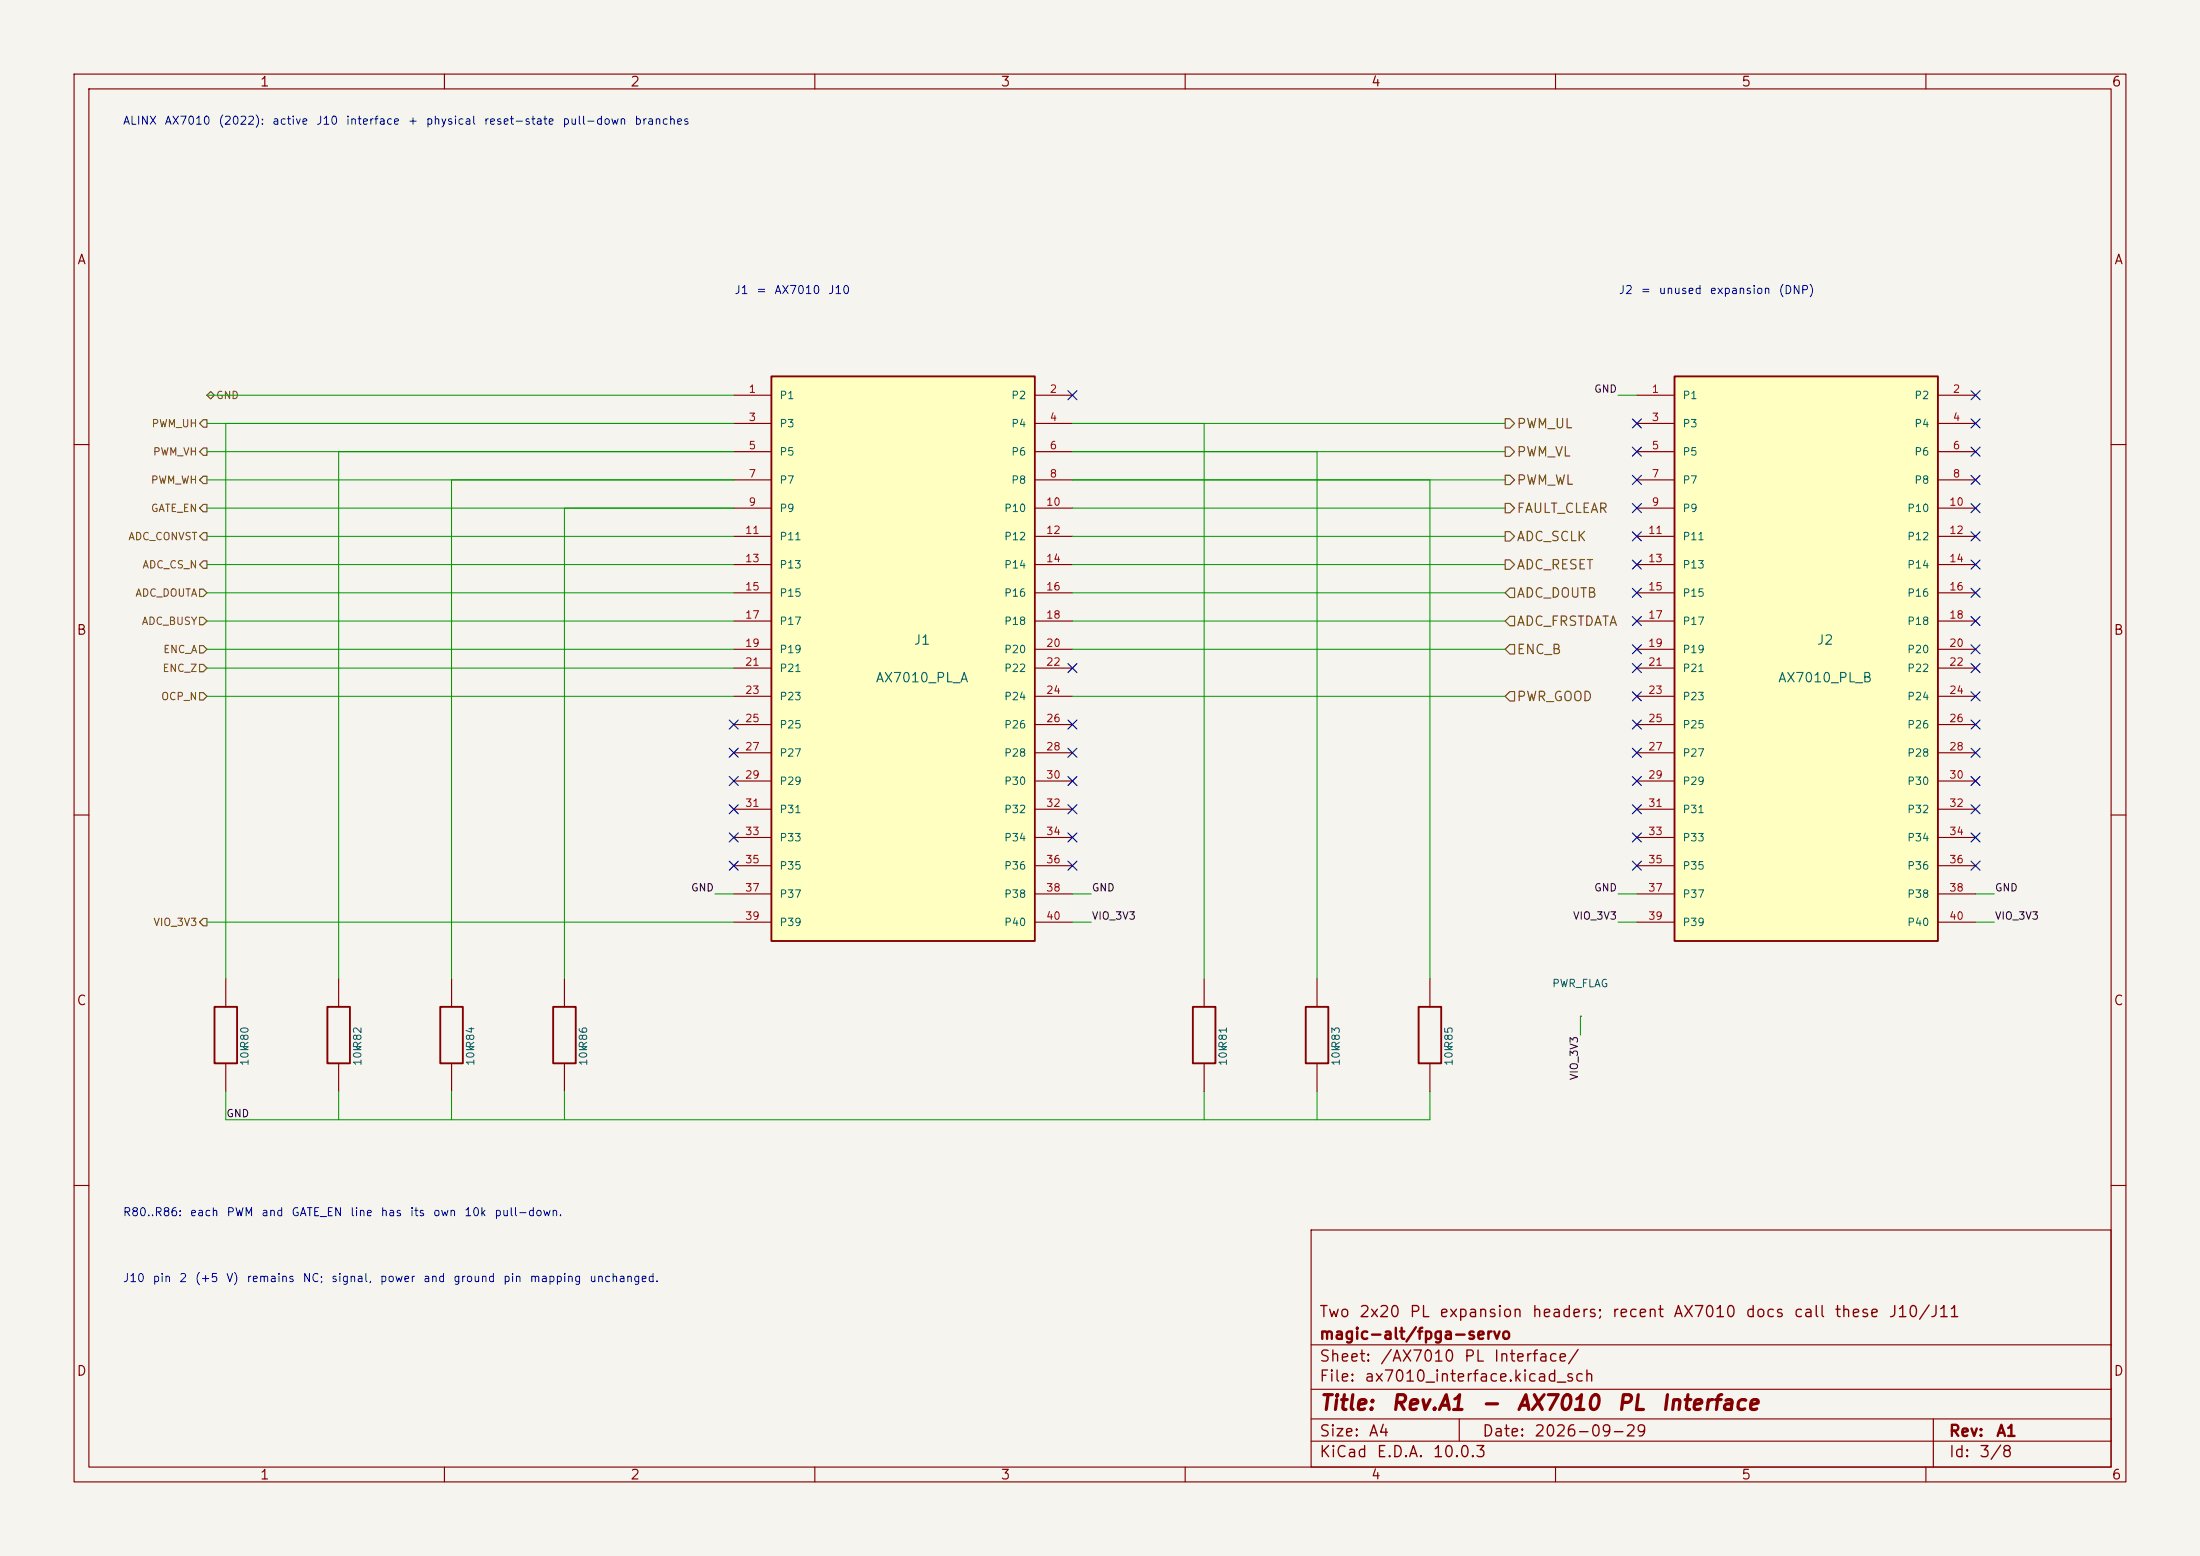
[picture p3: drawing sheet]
(kicad_sch
(version 20260306)
(generator "eeschema")
(generator_version "10.0")
(paper "A4")
(title_block
  (title "Rev.A1 - AX7010 PL Interface")
  (date "2026-09-29")
  (rev "A1")
  (company "magic-alt/fpga-servo")
  (comment 1 "Two 2x20 PL expansion headers; recent AX7010 docs call these J10/J11"))
(lib_symbols
  (symbol "ax7010_servo_reva:HDR_2x20"
   (pin_names
    (offset 1.016)) (exclude_from_sim no) (in_bom yes) (on_board yes)
   (in_pos_files yes)
   (duplicate_pin_numbers_are_jumpers no)
   (property "Reference" "J" (at 0 42.672 0) (show_name no) (do_not_autoplace no) (effects (font (size 1.27 1.27))))
   (property "Value" "HDR_2x20" (at 0 -42.672 0) (show_name no) (do_not_autoplace no) (effects (font (size 1.27 1.27))))
   (property "Footprint" "" (at 0 0 0) (show_name no) (do_not_autoplace no) (hide yes) (effects (font (size 1.27 1.27))))
   (property "Datasheet" "" (at 0 0 0) (show_name no) (do_not_autoplace no) (hide yes) (effects (font (size 1.27 1.27))))
   (property "Description" "" (at 0 0 0) (show_name no) (do_not_autoplace no) (hide yes) (effects (font (size 1.27 1.27))))
   (symbol "HDR_2x20_0_1"
    (rectangle (start -17.78 38.1) (end 17.78 -38.1) (stroke (width 0.254) (type solid)) (fill (type background))))
   (symbol "HDR_2x20_1_1"
    (pin passive line (at -22.86 35.56 0) (length 5.08) (name "P1" (effects (font (size 1.016 1.016)))) (number "1" (effects (font (size 1.016 1.016)))))
    (pin passive line (at 22.86 35.56 180) (length 5.08) (name "P2" (effects (font (size 1.016 1.016)))) (number "2" (effects (font (size 1.016 1.016)))))
    (pin passive line (at -22.86 31.75 0) (length 5.08) (name "P3" (effects (font (size 1.016 1.016)))) (number "3" (effects (font (size 1.016 1.016)))))
    (pin passive line (at 22.86 31.75 180) (length 5.08) (name "P4" (effects (font (size 1.016 1.016)))) (number "4" (effects (font (size 1.016 1.016)))))
    (pin passive line (at -22.86 27.94 0) (length 5.08) (name "P5" (effects (font (size 1.016 1.016)))) (number "5" (effects (font (size 1.016 1.016)))))
    (pin passive line (at 22.86 27.94 180) (length 5.08) (name "P6" (effects (font (size 1.016 1.016)))) (number "6" (effects (font (size 1.016 1.016)))))
    (pin passive line (at -22.86 24.13 0) (length 5.08) (name "P7" (effects (font (size 1.016 1.016)))) (number "7" (effects (font (size 1.016 1.016)))))
    (pin passive line (at 22.86 24.13 180) (length 5.08) (name "P8" (effects (font (size 1.016 1.016)))) (number "8" (effects (font (size 1.016 1.016)))))
    (pin passive line (at -22.86 20.32 0) (length 5.08) (name "P9" (effects (font (size 1.016 1.016)))) (number "9" (effects (font (size 1.016 1.016)))))
    (pin passive line (at 22.86 20.32 180) (length 5.08) (name "P10" (effects (font (size 1.016 1.016)))) (number "10" (effects (font (size 1.016 1.016)))))
    (pin passive line (at -22.86 16.51 0) (length 5.08) (name "P11" (effects (font (size 1.016 1.016)))) (number "11" (effects (font (size 1.016 1.016)))))
    (pin passive line (at 22.86 16.51 180) (length 5.08) (name "P12" (effects (font (size 1.016 1.016)))) (number "12" (effects (font (size 1.016 1.016)))))
    (pin passive line (at -22.86 12.7 0) (length 5.08) (name "P13" (effects (font (size 1.016 1.016)))) (number "13" (effects (font (size 1.016 1.016)))))
    (pin passive line (at 22.86 12.7 180) (length 5.08) (name "P14" (effects (font (size 1.016 1.016)))) (number "14" (effects (font (size 1.016 1.016)))))
    (pin passive line (at -22.86 8.89 0) (length 5.08) (name "P15" (effects (font (size 1.016 1.016)))) (number "15" (effects (font (size 1.016 1.016)))))
    (pin passive line (at 22.86 8.89 180) (length 5.08) (name "P16" (effects (font (size 1.016 1.016)))) (number "16" (effects (font (size 1.016 1.016)))))
    (pin passive line (at -22.86 5.08 0) (length 5.08) (name "P17" (effects (font (size 1.016 1.016)))) (number "17" (effects (font (size 1.016 1.016)))))
    (pin passive line (at 22.86 5.08 180) (length 5.08) (name "P18" (effects (font (size 1.016 1.016)))) (number "18" (effects (font (size 1.016 1.016)))))
    (pin passive line (at -22.86 1.27 0) (length 5.08) (name "P19" (effects (font (size 1.016 1.016)))) (number "19" (effects (font (size 1.016 1.016)))))
    (pin passive line (at 22.86 1.27 180) (length 5.08) (name "P20" (effects (font (size 1.016 1.016)))) (number "20" (effects (font (size 1.016 1.016)))))
    (pin passive line (at -22.86 -1.27 0) (length 5.08) (name "P21" (effects (font (size 1.016 1.016)))) (number "21" (effects (font (size 1.016 1.016)))))
    (pin passive line (at 22.86 -1.27 180) (length 5.08) (name "P22" (effects (font (size 1.016 1.016)))) (number "22" (effects (font (size 1.016 1.016)))))
    (pin passive line (at -22.86 -5.08 0) (length 5.08) (name "P23" (effects (font (size 1.016 1.016)))) (number "23" (effects (font (size 1.016 1.016)))))
    (pin passive line (at 22.86 -5.08 180) (length 5.08) (name "P24" (effects (font (size 1.016 1.016)))) (number "24" (effects (font (size 1.016 1.016)))))
    (pin passive line (at -22.86 -8.89 0) (length 5.08) (name "P25" (effects (font (size 1.016 1.016)))) (number "25" (effects (font (size 1.016 1.016)))))
    (pin passive line (at 22.86 -8.89 180) (length 5.08) (name "P26" (effects (font (size 1.016 1.016)))) (number "26" (effects (font (size 1.016 1.016)))))
    (pin passive line (at -22.86 -12.7 0) (length 5.08) (name "P27" (effects (font (size 1.016 1.016)))) (number "27" (effects (font (size 1.016 1.016)))))
    (pin passive line (at 22.86 -12.7 180) (length 5.08) (name "P28" (effects (font (size 1.016 1.016)))) (number "28" (effects (font (size 1.016 1.016)))))
    (pin passive line (at -22.86 -16.51 0) (length 5.08) (name "P29" (effects (font (size 1.016 1.016)))) (number "29" (effects (font (size 1.016 1.016)))))
    (pin passive line (at 22.86 -16.51 180) (length 5.08) (name "P30" (effects (font (size 1.016 1.016)))) (number "30" (effects (font (size 1.016 1.016)))))
    (pin passive line (at -22.86 -20.32 0) (length 5.08) (name "P31" (effects (font (size 1.016 1.016)))) (number "31" (effects (font (size 1.016 1.016)))))
    (pin passive line (at 22.86 -20.32 180) (length 5.08) (name "P32" (effects (font (size 1.016 1.016)))) (number "32" (effects (font (size 1.016 1.016)))))
    (pin passive line (at -22.86 -24.13 0) (length 5.08) (name "P33" (effects (font (size 1.016 1.016)))) (number "33" (effects (font (size 1.016 1.016)))))
    (pin passive line (at 22.86 -24.13 180) (length 5.08) (name "P34" (effects (font (size 1.016 1.016)))) (number "34" (effects (font (size 1.016 1.016)))))
    (pin passive line (at -22.86 -27.94 0) (length 5.08) (name "P35" (effects (font (size 1.016 1.016)))) (number "35" (effects (font (size 1.016 1.016)))))
    (pin passive line (at 22.86 -27.94 180) (length 5.08) (name "P36" (effects (font (size 1.016 1.016)))) (number "36" (effects (font (size 1.016 1.016)))))
    (pin passive line (at -22.86 -31.75 0) (length 5.08) (name "P37" (effects (font (size 1.016 1.016)))) (number "37" (effects (font (size 1.016 1.016)))))
    (pin passive line (at 22.86 -31.75 180) (length 5.08) (name "P38" (effects (font (size 1.016 1.016)))) (number "38" (effects (font (size 1.016 1.016)))))
    (pin passive line (at -22.86 -35.56 0) (length 5.08) (name "P39" (effects (font (size 1.016 1.016)))) (number "39" (effects (font (size 1.016 1.016)))))
    (pin passive line (at 22.86 -35.56 180) (length 5.08) (name "P40" (effects (font (size 1.016 1.016)))) (number "40" (effects (font (size 1.016 1.016))))))
   (embedded_fonts no))
  (symbol "ax7010_servo_reva:PWR_FLAG"
   (power global)
   (pin_numbers (hide yes))
   (pin_names
    (offset 0) (hide yes)) (exclude_from_sim no) (in_bom yes) (on_board yes)
   (in_pos_files yes)
   (duplicate_pin_numbers_are_jumpers no)
   (property "Reference" "#FLG" (at 0 1.27 0) (show_name no) (do_not_autoplace no) (hide yes) (effects (font (size 1.016 1.016))))
   (property "Value" "PWR_FLAG" (at 0 3.81 0) (show_name no) (do_not_autoplace no) (hide yes) (effects (font (size 1.016 1.016))))
   (property "Footprint" "" (at 0 0 0) (show_name no) (do_not_autoplace no) (hide yes) (effects (font (size 1.27 1.27))))
   (property "Datasheet" "" (at 0 0 0) (show_name no) (do_not_autoplace no) (hide yes) (effects (font (size 1.27 1.27))))
   (property "Description" "" (at 0 0 0) (show_name no) (do_not_autoplace no) (hide yes) (effects (font (size 1.27 1.27))))
   (symbol "PWR_FLAG_1_1"
    (pin power_out line (at 0 0 90) (length 0) (name "~" (effects (font (size 1.016 1.016)))) (number "1" (effects (font (size 1.016 1.016))))))
   (embedded_fonts no))
 (symbol "ax7010_servo_reva:R"
    (pin_numbers (hide yes))
    (pin_names (offset 0) (hide yes)) (exclude_from_sim no) (in_bom yes) (on_board yes)
    (in_pos_files yes)
    (duplicate_pin_numbers_are_jumpers no)
    (property "Reference" "R" (at 0 2.54 0) (show_name no) (do_not_autoplace no) (effects (font (size 1.016 1.016))))
    (property "Value" "R" (at 0 -2.54 0) (show_name no) (do_not_autoplace no) (effects (font (size 1.016 1.016))))
    (property "Footprint" "" (at 0 0 0) (show_name no) (do_not_autoplace no) (hide yes) (effects (font (size 1.27 1.27))))
    (property "Datasheet" "" (at 0 0 0) (show_name no) (do_not_autoplace no) (hide yes) (effects (font (size 1.27 1.27))))
    (property "Description" "" (at 0 0 0) (show_name no) (do_not_autoplace no) (hide yes) (effects (font (size 1.27 1.27))))
    (symbol "R_0_1"
    (rectangle (start -3.81 1.524) (end 3.81 -1.524) (stroke (width 0.254) (type solid)) (fill (type none))))
    (symbol "R_1_1"
    (pin passive line (at -7.62 0 0) (length 3.81) (name "1" (effects (font (size 1.016 1.016)))) (number "1" (effects (font (size 1.016 1.016)))))
    (pin passive line (at 7.62 0 180) (length 3.81) (name "2" (effects (font (size 1.016 1.016)))) (number "2" (effects (font (size 1.016 1.016))))))
    (embedded_fonts no)))
(symbol
  (lib_id "ax7010_servo_reva:HDR_2x20")
  (at 121.92 88.9 0.0)
  (unit 1)
  (body_style 1)
  (exclude_from_sim no)
  (in_bom yes)
  (on_board yes)
  (in_pos_files yes)
  (dnp no)
  (property "Reference" "J1" (at 124.46 86.36 0) (show_name no) (do_not_autoplace no) (effects (font (size 1.27 1.27))))
  (property "Value" "AX7010_PL_A" (at 124.46 91.44 0) (show_name no) (do_not_autoplace no) (effects (font (size 1.27 1.27))))
  (property "Footprint" "Connector_IDC:IDC-Header_2x20_P2.54mm_Vertical" (at 121.92 88.9 0) (hide yes) (show_name no) (do_not_autoplace no) (effects (font (size 1.27 1.27))))
  (property "Datasheet" "" (at 121.92 88.9 0) (show_name no) (do_not_autoplace no) (effects (font (size 1.27 1.27)) (hide yes)))
  (property "Description" "" (at 121.92 88.9 0) (show_name no) (do_not_autoplace no) (effects (font (size 1.27 1.27))) (hide yes))
  (property "Board_Revision" "ALINX AX7010 2022" (at 121.92 88.9 0) (effects (font (size 1.27 1.27)) (hide yes)))
  (property "Board_Connector" "J10" (at 121.92 88.9 0) (effects (font (size 1.27 1.27)) (hide yes)))
  (pin "1")
  (pin "2")
  (pin "3")
  (pin "4")
  (pin "5")
  (pin "6")
  (pin "7")
  (pin "8")
  (pin "9")
  (pin "10")
  (pin "11")
  (pin "12")
  (pin "13")
  (pin "14")
  (pin "15")
  (pin "16")
  (pin "17")
  (pin "18")
  (pin "19")
  (pin "20")
  (pin "21")
  (pin "22")
  (pin "23")
  (pin "24")
  (pin "25")
  (pin "26")
  (pin "27")
  (pin "28")
  (pin "29")
  (pin "30")
  (pin "31")
  (pin "32")
  (pin "33")
  (pin "34")
  (pin "35")
  (pin "36")
  (pin "37")
  (pin "38")
  (pin "39")
  (pin "40"))
(symbol
  (lib_id "ax7010_servo_reva:HDR_2x20")
  (at 243.84 88.9 0.0)
  (unit 1)
  (body_style 1)
  (exclude_from_sim no)
  (in_bom yes)
  (on_board yes)
  (in_pos_files yes)
  (dnp no)
  (property "Reference" "J2" (at 246.38 86.36 0) (show_name no) (do_not_autoplace no) (effects (font (size 1.27 1.27))))
  (property "Value" "AX7010_PL_B" (at 246.38 91.44 0) (show_name no) (do_not_autoplace no) (effects (font (size 1.27 1.27))))
  (property "Footprint" "Connector_IDC:IDC-Header_2x20_P2.54mm_Vertical" (at 243.84 88.9 0) (hide yes) (show_name no) (do_not_autoplace no) (effects (font (size 1.27 1.27))))
  (property "Datasheet" "" (at 243.84 88.9 0) (show_name no) (do_not_autoplace no) (effects (font (size 1.27 1.27)) (hide yes)))
  (property "Description" "" (at 243.84 88.9 0) (show_name no) (do_not_autoplace no) (effects (font (size 1.27 1.27))) (hide yes))
  (pin "1")
  (pin "2")
  (pin "3")
  (pin "4")
  (pin "5")
  (pin "6")
  (pin "7")
  (pin "8")
  (pin "9")
  (pin "10")
  (pin "11")
  (pin "12")
  (pin "13")
  (pin "14")
  (pin "15")
  (pin "16")
  (pin "17")
  (pin "18")
  (pin "19")
  (pin "20")
  (pin "21")
  (pin "22")
  (pin "23")
  (pin "24")
  (pin "25")
  (pin "26")
  (pin "27")
  (pin "28")
  (pin "29")
  (pin "30")
  (pin "31")
  (pin "32")
  (pin "33")
  (pin "34")
  (pin "35")
  (pin "36")
  (pin "37")
  (pin "38")
  (pin "39")
  (pin "40"))
(symbol
  (lib_id "ax7010_servo_reva:PWR_FLAG")
  (at 213.36 137.16 0.0)
  (unit 1)
  (body_style 1)
  (exclude_from_sim no)
  (in_bom yes)
  (on_board yes)
  (in_pos_files yes)
  (dnp no)
  (property "Reference" "#FLG0106" (at 213.36 135.255 0) (hide yes) (show_name no) (do_not_autoplace no) (effects (font (size 1.016 1.016))))
  (property "Value" "PWR_FLAG" (at 213.36 132.715 0) (show_name no) (do_not_autoplace no) (effects (font (size 1.016 1.016))))
  (property "Footprint" "" (at 213.36 137.16 0) (show_name no) (do_not_autoplace no) (effects (font (size 1.27 1.27)) (hide yes)))
  (property "Datasheet" "" (at 213.36 137.16 0) (show_name no) (do_not_autoplace no) (effects (font (size 1.27 1.27)) (hide yes)))
  (property "Description" "" (at 213.36 137.16 0) (show_name no) (do_not_autoplace no) (effects (font (size 1.27 1.27))) (hide yes))
  (pin "1"))
(symbol (lib_id "ax7010_servo_reva:R") (at 30.48 139.7 270.0) (unit 1) (in_bom yes) (on_board yes) (dnp no)
(property "Reference" "R80" (at 33.02 138.43 0) (effects (font (size 1.016 1.016)) (justify left)))
(property "Value" "10k" (at 33.02 140.97 0) (effects (font (size 1.016 1.016)) (justify left)))
(property "Footprint" "Resistor_SMD:R_0603_1608Metric" (at 30.48 139.7 0) (hide yes) (effects (font (size 1.016 1.016)) (justify left)))
(pin "1") (pin "2"))
(symbol (lib_id "ax7010_servo_reva:R") (at 162.56 139.7 270.0) (unit 1) (in_bom yes) (on_board yes) (dnp no)
(property "Reference" "R81" (at 165.1 138.43 0) (effects (font (size 1.016 1.016)) (justify left)))
(property "Value" "10k" (at 165.1 140.97 0) (effects (font (size 1.016 1.016)) (justify left)))
(property "Footprint" "Resistor_SMD:R_0603_1608Metric" (at 162.56 139.7 0) (hide yes) (effects (font (size 1.016 1.016)) (justify left)))
(pin "1") (pin "2"))
(symbol (lib_id "ax7010_servo_reva:R") (at 45.72 139.7 270.0) (unit 1) (in_bom yes) (on_board yes) (dnp no)
(property "Reference" "R82" (at 48.26 138.43 0) (effects (font (size 1.016 1.016)) (justify left)))
(property "Value" "10k" (at 48.26 140.97 0) (effects (font (size 1.016 1.016)) (justify left)))
(property "Footprint" "Resistor_SMD:R_0603_1608Metric" (at 45.72 139.7 0) (hide yes) (effects (font (size 1.016 1.016)) (justify left)))
(pin "1") (pin "2"))
(symbol (lib_id "ax7010_servo_reva:R") (at 177.8 139.7 270.0) (unit 1) (in_bom yes) (on_board yes) (dnp no)
(property "Reference" "R83" (at 180.34 138.43 0) (effects (font (size 1.016 1.016)) (justify left)))
(property "Value" "10k" (at 180.34 140.97 0) (effects (font (size 1.016 1.016)) (justify left)))
(property "Footprint" "Resistor_SMD:R_0603_1608Metric" (at 177.8 139.7 0) (hide yes) (effects (font (size 1.016 1.016)) (justify left)))
(pin "1") (pin "2"))
(symbol (lib_id "ax7010_servo_reva:R") (at 60.96 139.7 270.0) (unit 1) (in_bom yes) (on_board yes) (dnp no)
(property "Reference" "R84" (at 63.5 138.43 0) (effects (font (size 1.016 1.016)) (justify left)))
(property "Value" "10k" (at 63.5 140.97 0) (effects (font (size 1.016 1.016)) (justify left)))
(property "Footprint" "Resistor_SMD:R_0603_1608Metric" (at 60.96 139.7 0) (hide yes) (effects (font (size 1.016 1.016)) (justify left)))
(pin "1") (pin "2"))
(symbol (lib_id "ax7010_servo_reva:R") (at 193.04 139.7 270.0) (unit 1) (in_bom yes) (on_board yes) (dnp no)
(property "Reference" "R85" (at 195.58 138.43 0) (effects (font (size 1.016 1.016)) (justify left)))
(property "Value" "10k" (at 195.58 140.97 0) (effects (font (size 1.016 1.016)) (justify left)))
(property "Footprint" "Resistor_SMD:R_0603_1608Metric" (at 193.04 139.7 0) (hide yes) (effects (font (size 1.016 1.016)) (justify left)))
(pin "1") (pin "2"))
(symbol (lib_id "ax7010_servo_reva:R") (at 76.2 139.7 270.0) (unit 1) (in_bom yes) (on_board yes) (dnp no)
(property "Reference" "R86" (at 78.74 138.43 0) (effects (font (size 1.016 1.016)) (justify left)))
(property "Value" "10k" (at 78.74 140.97 0) (effects (font (size 1.016 1.016)) (justify left)))
(property "Footprint" "Resistor_SMD:R_0603_1608Metric" (at 76.2 139.7 0) (hide yes) (effects (font (size 1.016 1.016)) (justify left)))
(pin "1") (pin "2"))
(wire (pts (xy 99.06 57.15) (xy 30.48 57.15)) (stroke (width 0) (type default)))
(wire (pts (xy 30.48 57.15) (xy 30.48 132.08)) (stroke (width 0) (type default)))
(wire (pts (xy 30.48 147.32) (xy 30.48 151.13)) (stroke (width 0) (type default)))
(wire (pts (xy 144.78 57.15) (xy 162.56 57.15)) (stroke (width 0) (type default)))
(wire (pts (xy 162.56 57.15) (xy 162.56 132.08)) (stroke (width 0) (type default)))
(wire (pts (xy 162.56 147.32) (xy 162.56 151.13)) (stroke (width 0) (type default)))
(wire (pts (xy 99.06 60.96) (xy 45.72 60.96)) (stroke (width 0) (type default)))
(wire (pts (xy 45.72 60.96) (xy 45.72 132.08)) (stroke (width 0) (type default)))
(wire (pts (xy 45.72 147.32) (xy 45.72 151.13)) (stroke (width 0) (type default)))
(wire (pts (xy 144.78 60.96) (xy 177.8 60.96)) (stroke (width 0) (type default)))
(wire (pts (xy 177.8 60.96) (xy 177.8 132.08)) (stroke (width 0) (type default)))
(wire (pts (xy 177.8 147.32) (xy 177.8 151.13)) (stroke (width 0) (type default)))
(wire (pts (xy 99.06 64.77) (xy 60.96 64.77)) (stroke (width 0) (type default)))
(wire (pts (xy 60.96 64.77) (xy 60.96 132.08)) (stroke (width 0) (type default)))
(wire (pts (xy 60.96 147.32) (xy 60.96 151.13)) (stroke (width 0) (type default)))
(wire (pts (xy 144.78 64.77) (xy 193.04 64.77)) (stroke (width 0) (type default)))
(wire (pts (xy 193.04 64.77) (xy 193.04 132.08)) (stroke (width 0) (type default)))
(wire (pts (xy 193.04 147.32) (xy 193.04 151.13)) (stroke (width 0) (type default)))
(wire (pts (xy 99.06 68.58) (xy 76.2 68.58)) (stroke (width 0) (type default)))
(wire (pts (xy 76.2 68.58) (xy 76.2 132.08)) (stroke (width 0) (type default)))
(wire (pts (xy 76.2 147.32) (xy 76.2 151.13)) (stroke (width 0) (type default)))
(wire (pts (xy 30.48 151.13) (xy 193.04 151.13)) (stroke (width 0) (type default)))
(label "GND" (at 30.48 151.13 0) (effects (font (size 1 1)) (justify left bottom)))
(wire (pts (xy 27.94 83.82) (xy 99.06 83.82)) (stroke (width 0) (type default)))
(wire (pts (xy 27.94 124.46) (xy 99.06 124.46)) (stroke (width 0) (type default)))
(wire (pts (xy 203.2 76.2) (xy 144.78 76.2)) (stroke (width 0) (type default)))
(wire (pts (xy 27.94 76.2) (xy 99.06 76.2)) (stroke (width 0) (type default)))
(wire (pts (xy 27.94 80.01) (xy 99.06 80.01)) (stroke (width 0) (type default)))
(wire (pts (xy 203.2 60.96) (xy 144.78 60.96)) (stroke (width 0) (type default)))
(wire (pts (xy 27.94 87.63) (xy 99.06 87.63)) (stroke (width 0) (type default)))
(wire (pts (xy 27.94 68.58) (xy 99.06 68.58)) (stroke (width 0) (type default)))
(wire (pts (xy 27.94 90.17) (xy 99.06 90.17)) (stroke (width 0) (type default)))
(wire (pts (xy 203.2 87.63) (xy 144.78 87.63)) (stroke (width 0) (type default)))
(wire (pts (xy 27.94 93.98) (xy 99.06 93.98)) (stroke (width 0) (type default)))
(wire (pts (xy 203.2 93.98) (xy 144.78 93.98)) (stroke (width 0) (type default)))
(wire (pts (xy 203.2 57.15) (xy 144.78 57.15)) (stroke (width 0) (type default)))
(wire (pts (xy 27.94 60.96) (xy 99.06 60.96)) (stroke (width 0) (type default)))
(wire (pts (xy 27.94 57.15) (xy 99.06 57.15)) (stroke (width 0) (type default)))
(wire (pts (xy 203.2 83.82) (xy 144.78 83.82)) (stroke (width 0) (type default)))
(wire (pts (xy 203.2 80.01) (xy 144.78 80.01)) (stroke (width 0) (type default)))
(wire (pts (xy 27.94 64.77) (xy 99.06 64.77)) (stroke (width 0) (type default)))
(wire (pts (xy 27.94 53.34) (xy 99.06 53.34)) (stroke (width 0) (type default)))
(wire (pts (xy 203.2 64.77) (xy 144.78 64.77)) (stroke (width 0) (type default)))
(wire (pts (xy 27.94 72.39) (xy 99.06 72.39)) (stroke (width 0) (type default)))
(wire (pts (xy 203.2 68.58) (xy 144.78 68.58)) (stroke (width 0) (type default)))
(wire (pts (xy 203.2 72.39) (xy 144.78 72.39)) (stroke (width 0) (type default)))
(text "ALINX AX7010 (2022): active J10 interface + physical reset-state pull-down branches" (at 16.51 16.51 0) (effects (font (size 1.1 1.1)) (justify left)))
(text "J1 = AX7010 J10" (at 99.06 39.37 0) (effects (font (size 1.1 1.1)) (justify left)))
(text "J2 = unused expansion (DNP)" (at 218.44 39.37 0) (effects (font (size 1.1 1.1)) (justify left)))
(text "R80..R86: each PWM and GATE_EN line has its own 10k pull-down." (at 16.51 163.83 0) (effects (font (size 1.1 1.1)) (justify left)))
(text "J10 pin 2 (+5 V) remains NC; signal, power and ground pin mapping unchanged." (at 16.51 172.72 0) (effects (font (size 1.1 1.1)) (justify left)))
(no_connect (at 144.78 53.34))
(no_connect (at 144.78 90.17))
(no_connect (at 99.06 97.79))
(no_connect (at 144.78 97.79))
(no_connect (at 99.06 101.6))
(no_connect (at 144.78 101.6))
(no_connect (at 99.06 105.41))
(no_connect (at 144.78 105.41))
(no_connect (at 99.06 109.22))
(no_connect (at 144.78 109.22))
(no_connect (at 99.06 113.03))
(no_connect (at 144.78 113.03))
(no_connect (at 99.06 116.84))
(no_connect (at 144.78 116.84))
(wire (pts (xy 99.06 120.65) (xy 96.52 120.65)) (stroke (width 0) (type default)))
(label "GND" (at 96.52 120.65 0) (effects (font (size 1 1)) (justify right bottom)))
(wire (pts (xy 144.78 120.65) (xy 147.32 120.65)) (stroke (width 0) (type default)))
(label "GND" (at 147.32 120.65 0) (effects (font (size 1 1)) (justify left bottom)))
(wire (pts (xy 144.78 124.46) (xy 147.32 124.46)) (stroke (width 0) (type default)))
(label "VIO_3V3" (at 147.32 124.46 0) (effects (font (size 1 1)) (justify left bottom)))
(wire (pts (xy 220.98 53.34) (xy 218.44 53.34)) (stroke (width 0) (type default)))
(label "GND" (at 218.44 53.34 0) (effects (font (size 1 1)) (justify right bottom)))
(no_connect (at 266.7 53.34))
(no_connect (at 220.98 57.15))
(no_connect (at 266.7 57.15))
(no_connect (at 220.98 60.96))
(no_connect (at 266.7 60.96))
(no_connect (at 220.98 64.77))
(no_connect (at 266.7 64.77))
(no_connect (at 220.98 68.58))
(no_connect (at 266.7 68.58))
(no_connect (at 220.98 72.39))
(no_connect (at 266.7 72.39))
(no_connect (at 220.98 76.2))
(no_connect (at 266.7 76.2))
(no_connect (at 220.98 80.01))
(no_connect (at 266.7 80.01))
(no_connect (at 220.98 83.82))
(no_connect (at 266.7 83.82))
(no_connect (at 220.98 87.63))
(no_connect (at 266.7 87.63))
(no_connect (at 220.98 90.17))
(no_connect (at 266.7 90.17))
(no_connect (at 220.98 93.98))
(no_connect (at 266.7 93.98))
(no_connect (at 220.98 97.79))
(no_connect (at 266.7 97.79))
(no_connect (at 220.98 101.6))
(no_connect (at 266.7 101.6))
(no_connect (at 220.98 105.41))
(no_connect (at 266.7 105.41))
(no_connect (at 220.98 109.22))
(no_connect (at 266.7 109.22))
(no_connect (at 220.98 113.03))
(no_connect (at 266.7 113.03))
(no_connect (at 220.98 116.84))
(no_connect (at 266.7 116.84))
(wire (pts (xy 220.98 120.65) (xy 218.44 120.65)) (stroke (width 0) (type default)))
(label "GND" (at 218.44 120.65 0) (effects (font (size 1 1)) (justify right bottom)))
(wire (pts (xy 266.7 120.65) (xy 269.24 120.65)) (stroke (width 0) (type default)))
(label "GND" (at 269.24 120.65 0) (effects (font (size 1 1)) (justify left bottom)))
(wire (pts (xy 220.98 124.46) (xy 218.44 124.46)) (stroke (width 0) (type default)))
(label "VIO_3V3" (at 218.44 124.46 0) (effects (font (size 1 1)) (justify right bottom)))
(wire (pts (xy 266.7 124.46) (xy 269.24 124.46)) (stroke (width 0) (type default)))
(label "VIO_3V3" (at 269.24 124.46 0) (effects (font (size 1 1)) (justify left bottom)))
(wire (pts (xy 213.36 137.16) (xy 213.36 139.7)) (stroke (width 0) (type default)))
(label "VIO_3V3" (at 213.36 139.7 90) (effects (font (size 1 1)) (justify right bottom)))
(hierarchical_label "ADC_BUSY"
  (shape input)
  (at 27.94 83.82 0)
  (effects (font (size 1 1)) (justify right)))
(hierarchical_label "VIO_3V3"
  (shape output)
  (at 27.94 124.46 0)
  (effects (font (size 1 1)) (justify right)))
(hierarchical_label "ADC_RESET"
  (shape output)
  (at 203.2 76.2 0)
  (effects (font (size 1.27 1.27)) (justify left)))
(hierarchical_label "ADC_CS_N"
  (shape output)
  (at 27.94 76.2 0)
  (effects (font (size 1 1)) (justify right)))
(hierarchical_label "ADC_DOUTA"
  (shape input)
  (at 27.94 80.01 0)
  (effects (font (size 1 1)) (justify right)))
(hierarchical_label "PWM_VL"
  (shape output)
  (at 203.2 60.96 0)
  (effects (font (size 1.27 1.27)) (justify left)))
(hierarchical_label "ENC_A"
  (shape input)
  (at 27.94 87.63 0)
  (effects (font (size 1 1)) (justify right)))
(hierarchical_label "GATE_EN"
  (shape output)
  (at 27.94 68.58 0)
  (effects (font (size 1 1)) (justify right)))
(hierarchical_label "ENC_Z"
  (shape input)
  (at 27.94 90.17 0)
  (effects (font (size 1 1)) (justify right)))
(hierarchical_label "ENC_B"
  (shape input)
  (at 203.2 87.63 0)
  (effects (font (size 1.27 1.27)) (justify left)))
(hierarchical_label "OCP_N"
  (shape input)
  (at 27.94 93.98 0)
  (effects (font (size 1 1)) (justify right)))
(hierarchical_label "PWR_GOOD"
  (shape input)
  (at 203.2 93.98 0)
  (effects (font (size 1.27 1.27)) (justify left)))
(hierarchical_label "PWM_UL"
  (shape output)
  (at 203.2 57.15 0)
  (effects (font (size 1.27 1.27)) (justify left)))
(hierarchical_label "PWM_VH"
  (shape output)
  (at 27.94 60.96 0)
  (effects (font (size 1 1)) (justify right)))
(hierarchical_label "PWM_UH"
  (shape output)
  (at 27.94 57.15 0)
  (effects (font (size 1 1)) (justify right)))
(hierarchical_label "ADC_FRSTDATA"
  (shape input)
  (at 203.2 83.82 0)
  (effects (font (size 1.27 1.27)) (justify left)))
(hierarchical_label "ADC_DOUTB"
  (shape input)
  (at 203.2 80.01 0)
  (effects (font (size 1.27 1.27)) (justify left)))
(hierarchical_label "PWM_WH"
  (shape output)
  (at 27.94 64.77 0)
  (effects (font (size 1 1)) (justify right)))
(hierarchical_label "GND"
  (shape bidirectional)
  (at 27.94 53.34 0)
  (effects (font (size 1 1)) (justify left)))
(hierarchical_label "PWM_WL"
  (shape output)
  (at 203.2 64.77 0)
  (effects (font (size 1.27 1.27)) (justify left)))
(hierarchical_label "ADC_CONVST"
  (shape output)
  (at 27.94 72.39 0)
  (effects (font (size 1 1)) (justify right)))
(hierarchical_label "FAULT_CLEAR"
  (shape output)
  (at 203.2 68.58 0)
  (effects (font (size 1.27 1.27)) (justify left)))
(hierarchical_label "ADC_SCLK"
  (shape output)
  (at 203.2 72.39 0)
  (effects (font (size 1.27 1.27)) (justify left)))
(junction (at 177.8 151.13) (diameter 0) (color 0 0 0 0))
(junction (at 177.8 60.96) (diameter 0) (color 0 0 0 0))
(junction (at 144.78 60.96) (diameter 0) (color 0 0 0 0))
(junction (at 45.72 151.13) (diameter 0) (color 0 0 0 0))
(junction (at 60.96 64.77) (diameter 0) (color 0 0 0 0))
(junction (at 45.72 60.96) (diameter 0) (color 0 0 0 0))
(junction (at 76.2 68.58) (diameter 0) (color 0 0 0 0))
(junction (at 60.96 151.13) (diameter 0) (color 0 0 0 0))
(junction (at 193.04 64.77) (diameter 0) (color 0 0 0 0))
(junction (at 99.06 68.58) (diameter 0) (color 0 0 0 0))
(junction (at 99.06 64.77) (diameter 0) (color 0 0 0 0))
(junction (at 76.2 151.13) (diameter 0) (color 0 0 0 0))
(junction (at 144.78 57.15) (diameter 0) (color 0 0 0 0))
(junction (at 30.48 57.15) (diameter 0) (color 0 0 0 0))
(junction (at 162.56 151.13) (diameter 0) (color 0 0 0 0))
(junction (at 144.78 64.77) (diameter 0) (color 0 0 0 0))
(junction (at 162.56 57.15) (diameter 0) (color 0 0 0 0))
(junction (at 99.06 57.15) (diameter 0) (color 0 0 0 0))
(junction (at 99.06 60.96) (diameter 0) (color 0 0 0 0)))
